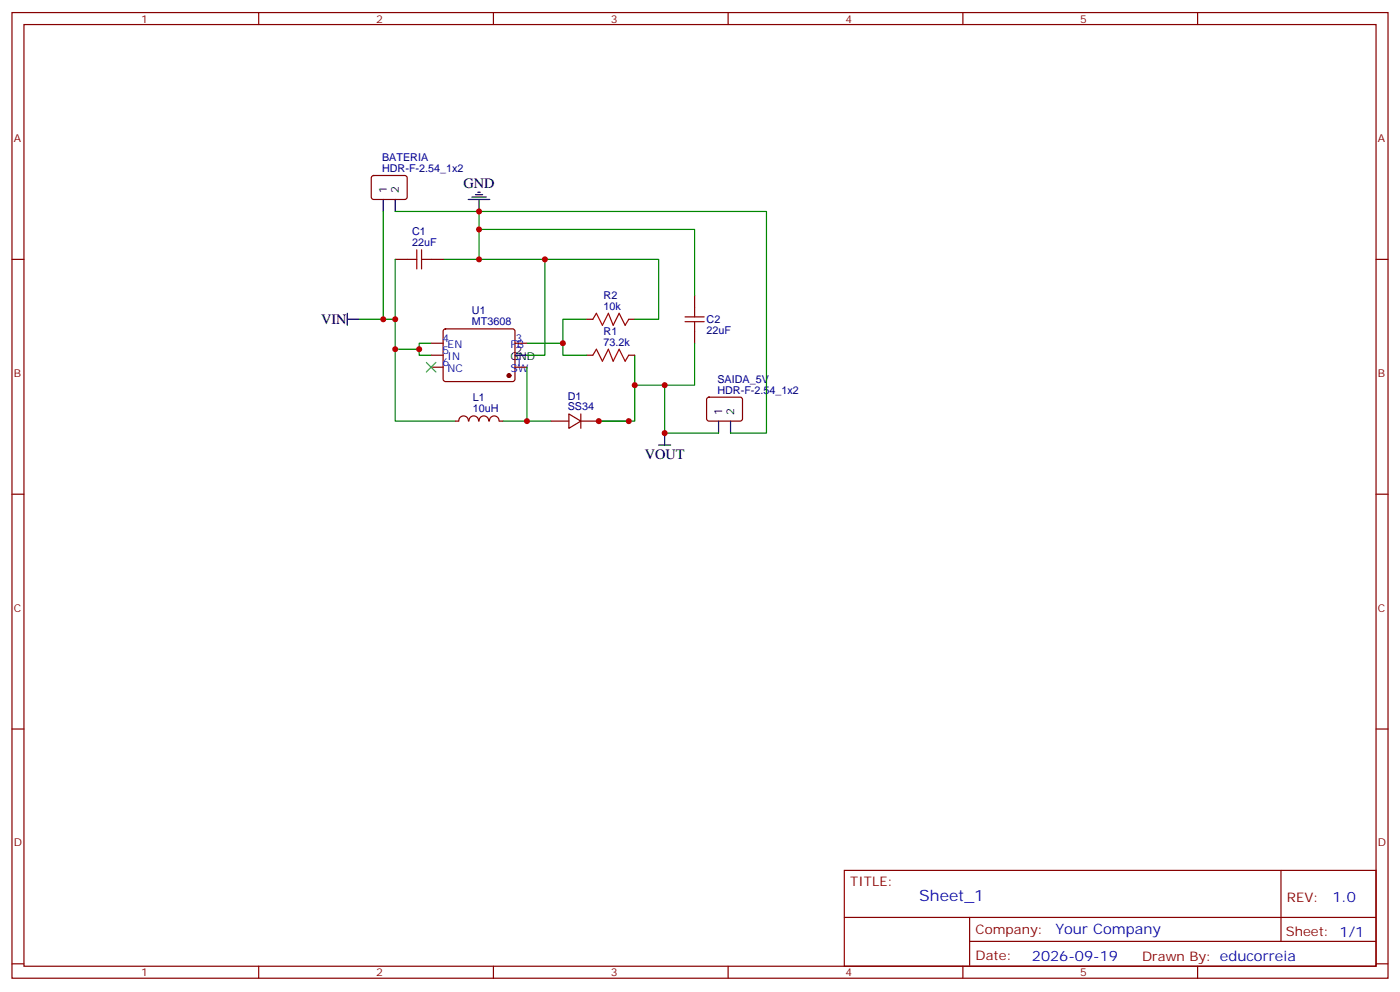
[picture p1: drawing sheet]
<svg xmlns="http://www.w3.org/2000/svg" width="412mm" height="292mm" viewBox="0 0 412 292" stroke-linecap="round" stroke-linejoin="round" font-family="sans-serif">
<g fill="none" stroke="#870000" stroke-width=".35">
<path d="M3.5 3.7h405.4v284.3h-405.4zM7.1 7.2h398.2v277.3h-398.2zM76.2 3.7v3.5M145.3 3.7v3.5M214.5 3.7v3.5M283.6 3.7v3.5M352.8 3.7v3.5M109.6 51.9l.5-.2h9.4l.4 .7v5.9l-.7 .4h-9.4l-.4-.7v-5.6zM3.5 76.4h3.6M116.4 76.4h3.5M127 76.4h3.5M405.3 76.4h3.6"/>
<path d="M130.8 97l.4-.2h19.8l.5 .2 .2 .5-.1 14.4-.6 .5-20-.1-.5-.6v-14.2zM172.9 94h1.7M185.2 94h1.8M204.6 87v3.5M204.6 97.5v3.6M127 108.1h3.5M127 101.1h3.5M127 104.6h3.5M151.7 108.1h3.5M151.7 101.1h3.5M172.9 104.6h1.7M185.2 104.6h1.8"/>
<path d="M208.4 117.2l.4-.3 9.5 .1 .4 .7v5.9l-.7 .4-9.4-.1-.5-.6v-5.6zM138 124a1.41 1.41 0 0 0-1.4-1.5 1.41 1.41 0 0 0-1.4 1.5h-1.1M138.1 124a1.41 1.41 0 0 1 1.5-1.5 1.41 1.41 0 0 1 1.4 1.5M141.1 124a1.41 1.41 0 0 1 1.4-1.5 1.41 1.41 0 0 1 1.4 1.5M144.2 124a1.41 1.41 0 0 1 1.4-1.5 1.41 1.41 0 0 1 1.4 1.5M147.1 124h1.1M162.3 124h5.3M167.6 121.9l3.5 2.1-3.5 2.1zM171.1 124h5.3M171.1 121.9v4.2M3.5 145.5h3.6M405.3 145.5h3.6"/>
<path d="M3.5 214.7h3.6M405.3 214.7h3.6M248.7 256.3h156.6v28.2h-156.6zM377.3 256.3v20.9M248.7 270.1h156.5M285.6 277.2h119.6M285.6 270.1v14.2M3.5 283.8h3.6M76.2 284.5v3.5M145.3 284.5v3.5M214.5 284.5v3.5M283.6 284.5v3.5"/>
<path d="M352.8 284.5v3.5M405.3 283.8h3.6"/>
</g>
<g fill="none" stroke="#000" stroke-width=".35">
<path d="M112.9 58.7v3.6M116.4 58.7v3.6M137.9 58.7h6.4M139 58h4.2M140.1 57.3h2.1M140.8 56.6h.7M141.1 58.7v3.6M102.3 94h3.5M102.3 92.3v3.5M151.7 104.6h3.5M194 131.1h3.6M195.8 127.5v3.6"/>
<path d="M211.7 124v3.5M215.2 124v3.5"/>
</g>
<path d="M119.9 76.4h2.9M122.8 73.6v5.6M124.2 76.4h2.8M124.2 73.6v5.6M174.6 94l1.1-1.7 1.7 3.5 1.8-3.5 1.4 3.5 1.8-3.5 1.7 3.5 1.1-1.8M201.8 93.3h5.6M201.8 94.7h5.6M204.6 90.5v2.8M204.6 94.7v2.8M174.6 104.6l1.1-1.8 1.7 3.6 1.8-3.6 1.4 3.6 1.8-3.6 1.7 3.6 1.1-1.8" fill="none" stroke="#a10000" stroke-width=".35"/>
<circle cx="149.9" cy="110.6" r=".53" fill="#870000" stroke="#870000" stroke-width=".35"/>
<g fill="none" stroke="#008700" stroke-width=".35">
<path d="M112.9 62.3v31.7M116.4 62.3h24.7v5.3M116.4 76.4v17.6M130.5 76.4h10.6v-8.8h63.5v19.4M141.1 76.4h19.4v28.2h-5.3M141.1 62.3h84.7v65.2h-10.6M160.5 76.4h33.5v17.6h-7M105.8 94h10.6v8.8h7.1v-1.7h3.5M172.9 94h-7.1v10.6h7.1M116.4 102.8v21.2h17.7M123.5 102.8v1.8h3.5M155.2 108.1v15.9h-7"/>
<path d="M155.2 101.1h10.6M187 104.6v19.4h-10.6h8.8M195.8 113.4v14.1h15.9M204.6 101.1v12.3h-17.6M155.2 124h7.1"/>
</g>
<path d="M125.6 106.7l2.8 2.8M128.4 106.7l-2.8 2.8" fill="none" stroke="#3c3" stroke-width=".35"/>
<g fill="#c00">
<circle cx="123.5" cy="102.8" r=".88"/>
<circle cx="176.4" cy="124" r=".88"/>
<circle cx="155.2" cy="124" r=".88"/>
<circle cx="116.4" cy="102.8" r=".88"/>
<circle cx="116.4" cy="94" r=".88"/>
<circle cx="185.2" cy="124" r=".88"/>
<circle cx="141.1" cy="76.4" r=".88"/>
<circle cx="160.5" cy="76.4" r=".88"/>
<circle cx="141.1" cy="67.6" r=".88"/>
<circle cx="141.1" cy="62.3" r=".88"/>
<circle cx="112.9" cy="94" r=".88"/>
<circle cx="195.8" cy="113.4" r=".88"/>
<circle cx="195.8" cy="127.5" r=".88"/>
<circle cx="187" cy="113.4" r=".88"/>
<circle cx="165.8" cy="101.1" r=".88"/>
</g>
<text font-size="4.6" fill="#00f" x="270.8" y="265.3">Sheet_1</text>
<g font-size="4.2">
<text x="136.5" y="55.4">GND</text>
<text x="94.6" y="95.4">VIN</text>
<text x="189.9" y="135">VOUT</text>
</g>
<g font-size="4.2" fill="#00f">
<text x="392.5" y="265.6">1.0</text>
<text x="310.9" y="275.1">Your Company</text>
<text x="304" y="282.9">2026-09-19</text>
</g>
<g font-size="3.9" fill="#800">
<text x="250.5" y="260.9">TITLE:</text>
<text x="379.1" y="265.6">REV:</text>
<text x="287.4" y="275.1">Company:</text>
<text x="378.7" y="275.7">Sheet: 1/1</text>
<text x="287.4" y="282.8">Date:</text>
<text x="336.4" y="282.8">Drawn By: educorreia</text>
</g>
<g font-size="3.2" fill="#800">
<text x="41.6" y="6.7">1</text>
<text x="110.8" y="6.7">2</text>
<text x="179.9" y="6.7">3</text>
<text x="249.1" y="6.7">4</text>
<text x="318.2" y="6.7">5</text>
<text x="4.1" y="41.8">A</text>
<text x="405.9" y="41.8">A</text>
<text x="4.1" y="110.9">B</text>
<text x="405.9" y="110.9">B</text>
<text x="4.1" y="180.1">C</text>
<text x="405.9" y="180.1">C</text>
<text x="4.1" y="249.2">D</text>
<text x="405.9" y="249.2">D</text>
<text x="41.6" y="287.5">1</text>
<text x="110.8" y="287.5">2</text>
<text x="179.9" y="287.5">3</text>
<text x="249.1" y="287.5">4</text>
<text x="318.2" y="287.5">5</text>
</g>
<g font-size="3.2" fill="#000080">
<text x="112.6" y="47.4">BATERIA</text>
<text x="112.6" y="50.6">HDR-F-2.54_1x2</text>
<text x="121.4" y="69.2">C1</text>
<text x="121.4" y="72.5">22uF</text>
<text x="177.8" y="87.9">R2</text>
<text x="139" y="95.8">MT3608</text>
<text x="139" y="92.6">U1</text>
<text x="177.8" y="91.2">10k</text>
<text x="208.1" y="95.2">C2</text>
<text x="177.8" y="101.8">73.2k</text>
<text x="177.8" y="98.5">R1</text>
<text x="208.1" y="98.3">22uF</text>
<text x="211.3" y="112.6">SAIDA_5V</text>
<text x="139.3" y="118">L1</text>
<text x="167.2" y="117.6">D1</text>
<text x="211.3" y="115.9">HDR-F-2.54_1x2</text>
<text x="139.3" y="121.4">10uH</text>
<text x="167.2" y="120.8">SS34</text>
</g>
<g font-size="3.2">
<text x="113.9" y="57" transform="rotate(-90 113.9 57)">1</text>
<text x="117.5" y="57" transform="rotate(-90 117.5 57)">2</text>
<text x="150.4" y="106">GND</text>
<text x="151.9" y="104.2">2</text>
<text x="212.7" y="122.2" transform="rotate(-90 212.7 122.2)">1</text>
<text x="216.3" y="122.2" transform="rotate(-90 216.3 122.2)">2</text>
</g>
<g font-size="3.2" fill="#00f">
<text x="130.4" y="100.7">4</text>
<text x="151.9" y="100.7">3</text>
<text x="130.4" y="104.2">5</text>
<text x="130.4" y="107.8">6</text>
<text x="131.8" y="102.5">EN</text>
<text x="131.8" y="106">IN</text>
<text x="150.4" y="102.5">FB</text>
<text x="151.9" y="107.8">1</text>
<text x="131.8" y="109.5">NC</text>
<text x="150.4" y="109.5">SW</text>
</g>
</svg>
